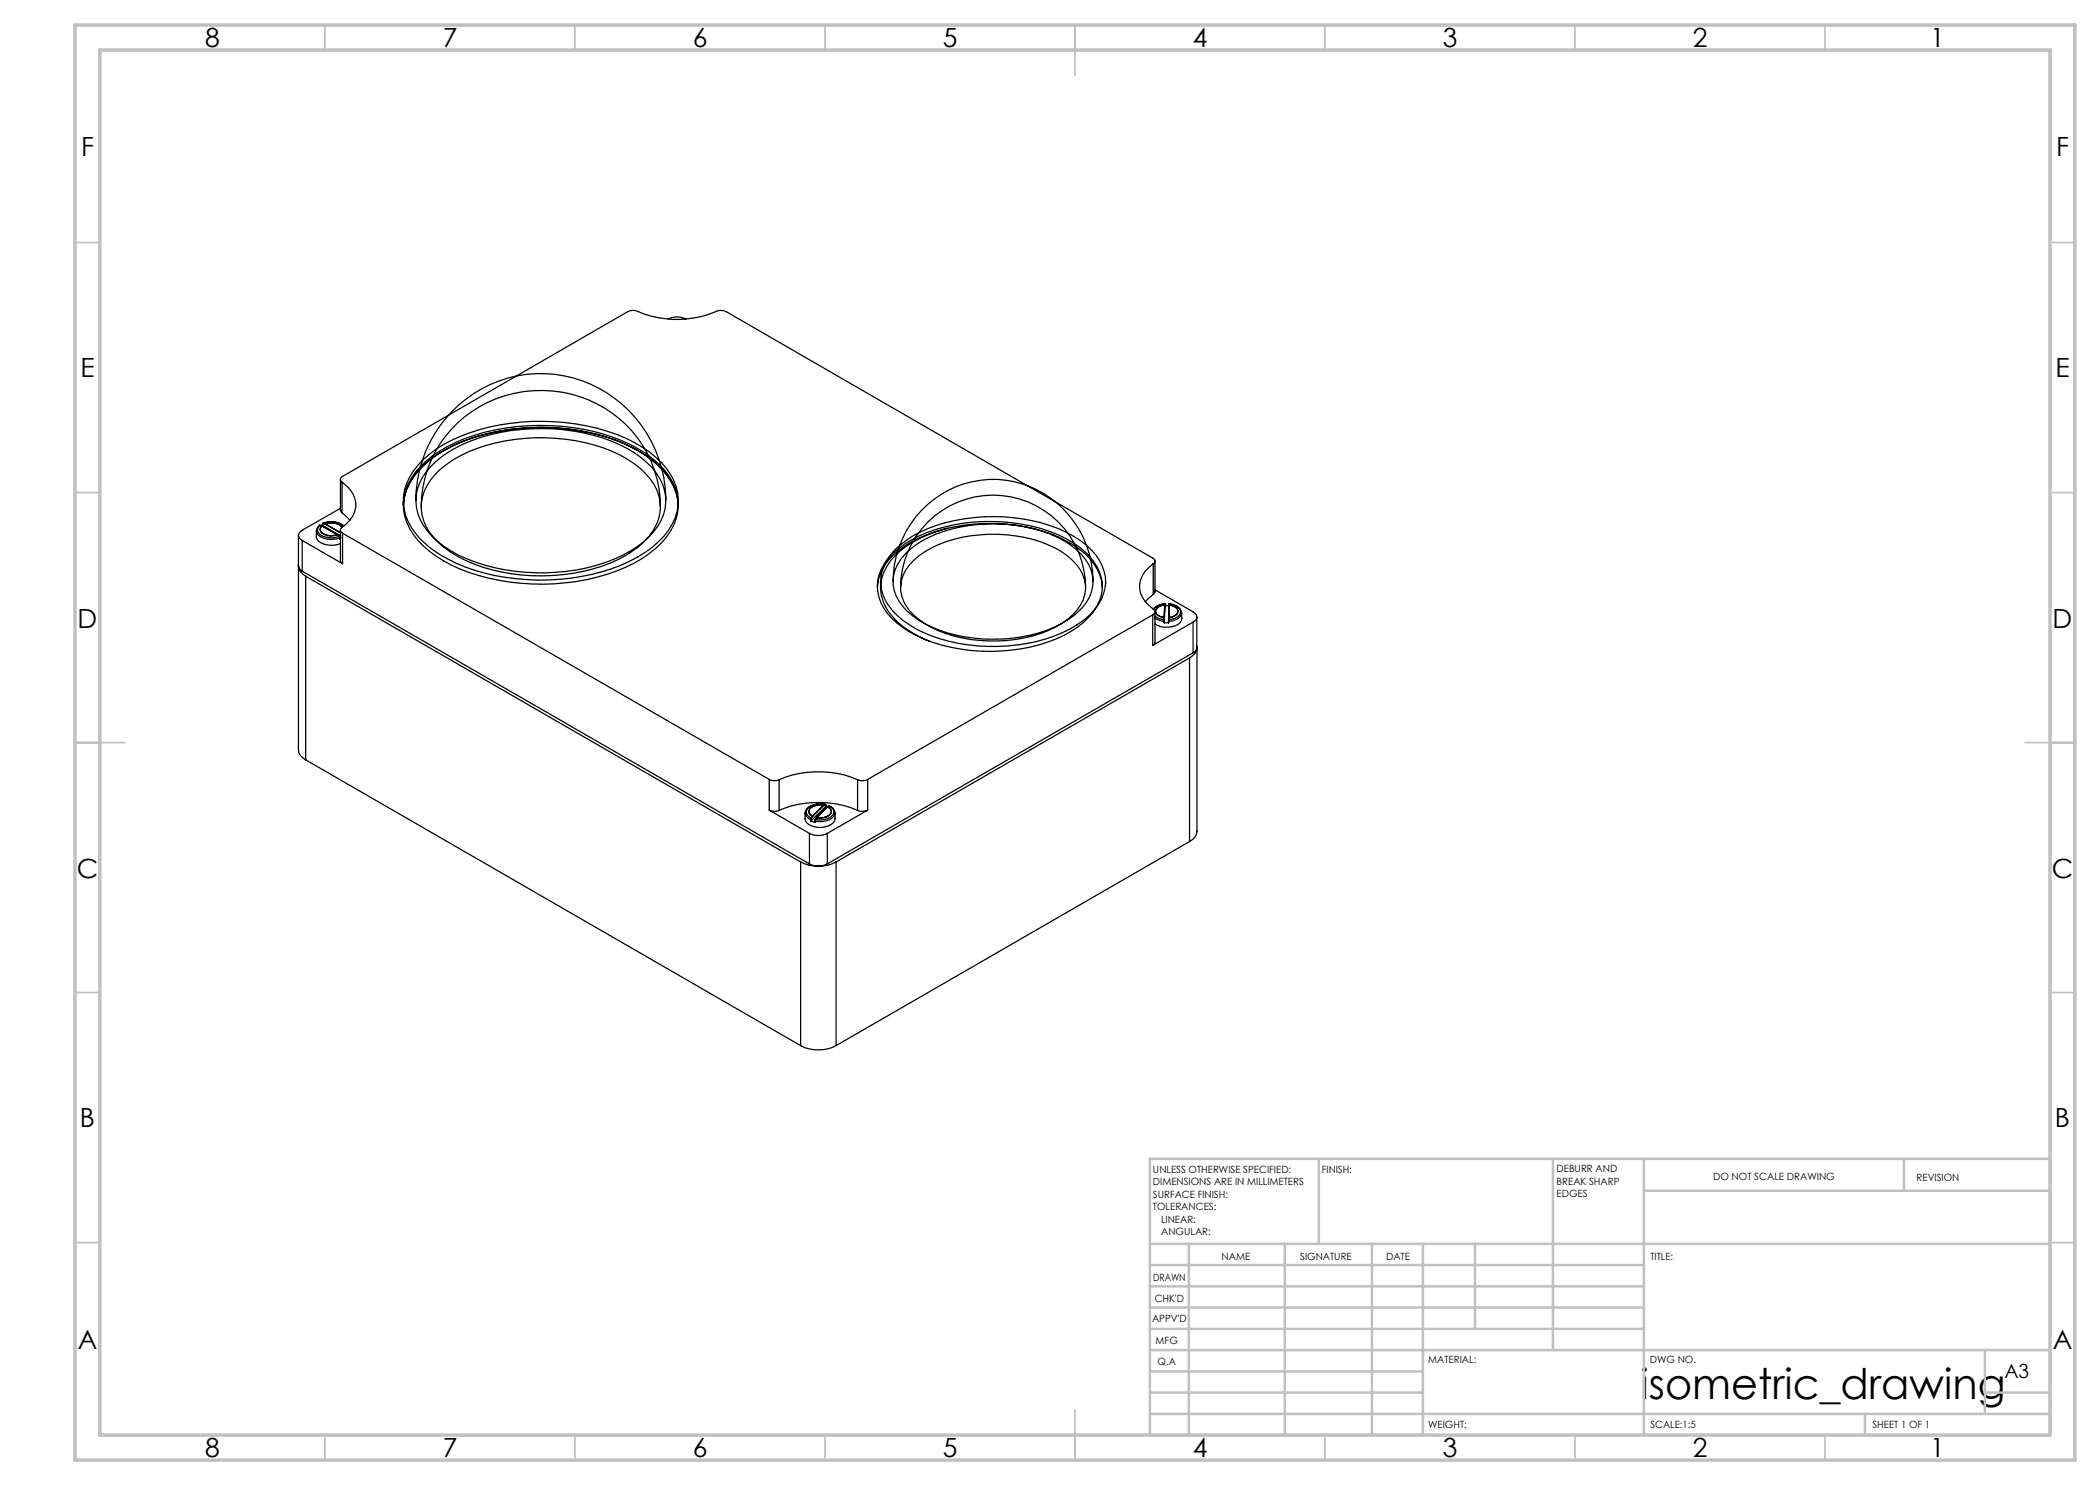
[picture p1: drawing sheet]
<svg xmlns="http://www.w3.org/2000/svg" width="420mm" height="297mm" viewBox="0 0 420 297" stroke-linecap="round" stroke-linejoin="round" font-family="sans-serif">
<g fill="none" stroke="#000" stroke-width=".25">
<path d="M133.6 63.8a3.9 3.9 0 0 1 3.6 0M68.1 95.9v6.2l.3 .4M68.4 96.4a.65 .65 0 0 1-.3-.6 .65 .65 0 0 1 .4-.5l57.1-33a2.32 2.32 0 0 1 2 0 21.1 21.1 0 0 0 16.4-.2l1.2 .2 85.3 49.3a.6 .6 0 0 1 .5 .5 .6 .6 0 0 1-.4 .6M68.4 96.4a5 5 0 0 1 1.6 7.6l-1.6 1.5M68.4 96.4v6.1M84.1 93.3a27.5 27.5 0 0 1 12.8-6.8 44.2 44.2 0 0 1 29.1 2.4 17.6 17.6 0 0 1 9 8.6 9.9 9.9 0 0 1-1.8 10 24.2 24.2 0 0 1-11.8 7.4 44.6 44.6 0 0 1-31.1-1.8 19.3 19.3 0 0 1-8.4-7.4 10.2 10.2 0 0 1 2.2-12.4zM84.1 93.7a29.9 29.9 0 0 1 16.9-7.7 43.1 43.1 0 0 1 25 3.3 17.6 17.6 0 0 1 9 8.6l.4 1.2 .3 2.1a11.8 11.8 0 0 0-4.6-8.6 33 33 0 0 0-18-6.8 42 42 0 0 0-24.4 4.3 15.4 15.4 0 0 0-7.8 9l-.2 2.1a10.6 10.6 0 0 1 3.4-7.5zM84.6 91.9a29.7 29.7 0 0 1 15.4-6.9 43.6 43.6 0 0 1 26.8 3.5 16.4 16.4 0 0 1 8.4 8.8 10.2 10.2 0 0 1-2.4 9.9 26.8 26.8 0 0 1-14.4 7.7 45.1 45.1 0 0 1-27.2-2.3 18.7 18.7 0 0 1-9.6-8.4 9.9 9.9 0 0 1 2-11.1zM86.1 93.3a25.7 25.7 0 0 1 14.1-6.8 39.6 39.6 0 0 1 25.3 3.2 15.8 15.8 0 0 1 7.1 7.3 9.4 9.4 0 0 1-2.9 10.5 28.9 28.9 0 0 1-16.6 6.8 38 38 0 0 1-23-4.2 13.1 13.1 0 0 1-6.8-8.6 9.4 9.4 0 0 1 2.8-8.2zM88 93.9a29.2 29.2 0 0 1 16.8-6.2 35.6 35.6 0 0 1 20.6 4.1 12.4 12.4 0 0 1 6.6 8.5 9.2 9.2 0 0 1-3.2 8 24.6 24.6 0 0 1-12.3 6 37.6 37.6 0 0 1-24.9-3 13.2 13.2 0 0 1-7.2-8.3 9.5 9.5 0 0 1 3.6-9.1zM59.7 112.9a2.22 2.22 0 0 0 1.4 2.3M59.7 113.2a1.32 1.32 0 0 0 .7 1"/>
<path d="M59.7 107.1v42.9a2.33 2.33 0 0 0 1.4 2M60.4 108.1v6.1M60.4 108.1l8.1 4.6M60.4 114.2l101.5 58.6M61.1 115.2l99 57.2M61.1 115.2v36.8M63.9 105.1h.1M63.9 105a1.37 1.37 0 0 0-.6 1.3M64 105.1a1.23 1.23 0 0 0-.4 1.2 1.23 1.23 0 0 0 1 .9 4.5 4.5 0 0 0 3.3 .1M64 105.1l.4 .1M64.4 105.2h.1M64.4 105.2a.98 .98 0 0 0-.3 1 .98 .98 0 0 0 .8 .7 3.5 3.5 0 0 0 2.6 .1"/>
<path d="M64.4 105.2l3.1 1.8M64.5 104.8v.3M64.5 105.1h-.2M64.5 105.1h.1M64.5 104.8h.1M64.5 105.1l3.6 2M64.5 104.7a4.3 4.3 0 0 1 4.3 .5M64.7 104.7l-.2 .1M64.7 104.7l.4 .1M64.7 104.7h.1M64.7 104.7a4 4 0 0 1 4 .5M64.7 104.7l.3 .1"/>
<path d="M65 104.8l3.1 1.8M65.1 104.8a2.98 2.98 0 0 1 3.3 .7M65.1 104.8h-.1M65.1 104.8h.1M65.1 104.8l3 1.7M67.5 107h.1M67.5 107l.4 .3M67.9 107.3l.1 .3M67.9 107.3h.1M68 107.6v.2M68 107.6a4.2 4.2 0 0 1-4.5-.7l-.2-.8a2.02 2.02 0 0 0 1 2.5 4.7 4.7 0 0 0 3.8 .1M68 107.6h.1"/>
<path d="M68.1 106v6.2l.1 .3 .3 .2M68.1 101.7l-7.7 4.3a1.08 1.08 0 0 0-.7 1.1 1.08 1.08 0 0 0 .7 1M68.1 107.8h-.1M68.4 105.5a.65 .65 0 0 0-.3 .6 .65 .65 0 0 0 .4 .5M68.4 102.5l1.6 1.5M68.5 106.6l85.3 49.3M68.5 106.6v6.1M80.7 100.2v.8M83.2 100.2a24.9 24.9 0 0 1 13.5-22.6 24.9 24.9 0 0 1 26.2 2.1 25.4 25.4 0 0 1 10.2 20.5M84.2 101.3a23.5 23.5 0 0 1 24.5-23.2 23.4 23.4 0 0 1 23.4 23.2M135.7 100.2v.8M175.5 117.5a10.8 10.8 0 0 1 5.5-8.4 32 32 0 0 1 19.7-4.3 27.5 27.5 0 0 1 16.3 5.9 9.8 9.8 0 0 1 3.5 6.8"/>
<path d="M176.1 116.3v1.2M178.6 116.3a20 20 0 0 1 28.8-18.3 20.5 20.5 0 0 1 11.2 18.3M178.7 110.6a24.2 24.2 0 0 1 12.2-5.7 35.9 35.9 0 0 1 22.2 2.8 13.8 13.8 0 0 1 6.9 6.9 8.3 8.3 0 0 1-2.3 8.9 22.6 22.6 0 0 1-11.7 5.9 36.2 36.2 0 0 1-22.5-2.2 15.1 15.1 0 0 1-7.3-6.7 8.2 8.2 0 0 1 1.5-8.9zM179 110a25.8 25.8 0 0 1 15.7-6.5 34.8 34.8 0 0 1 18.6 3 13.4 13.4 0 0 1 7.5 7.8 8.8 8.8 0 0 1-3 8.9 27.4 27.4 0 0 1-16.2 6 32.9 32.9 0 0 1-19.7-4.2 11 11 0 0 1-5.8-8.4 9.2 9.2 0 0 1 2.9-6.6zM180.1 117.5a18.5 18.5 0 0 1 18.5-18.5 18.5 18.5 0 0 1 18.5 18.5M181 110.8a21.9 21.9 0 0 1 13.1-5.7 31 31 0 0 1 18.9 3.2 10.1 10.1 0 0 1 5.6 7.8 8 8 0 0 1-2.9 6.2 24.1 24.1 0 0 1-15.3 5.5 29.1 29.1 0 0 1-16.8-3.8 9.4 9.4 0 0 1-5-8 8 8 0 0 1 2.4-5.2zM182.7 112.1a22.9 22.9 0 0 1 14.9-5.2 25.5 25.5 0 0 1 15.8 4.2 8.2 8.2 0 0 1 3.7 6.9 8.5 8.5 0 0 1-3.6 5.9 25.5 25.5 0 0 1-17.5 4.2 22.6 22.6 0 0 1-13.2-5 7 7 0 0 1-1.6-9.1zM189.5 105.7a23.1 23.1 0 0 0-10.5 5.5 8.4 8.4 0 0 0-.5 12.1 18.8 18.8 0 0 0 7.3 4.9M221.1 116.3v.8M230.6 112.7a5.4 5.4 0 0 0-2.5 5.9 6.5 6.5 0 0 0 2.5 3.2M230.6 118.9l-1.5 1.4M230.6 112.7v6.2"/>
<path d="M231 112.2v6.2l-.4 .5M231 118l7.6 4.4a1.08 1.08 0 0 1 .8 1 1.08 1.08 0 0 1-.8 1M230.5 123l-57 32.9M230.5 123v6.1M230.6 121.8a.62 .62 0 0 1 .4 .6 .62 .62 0 0 1-.5 .6M231 122.3v6.2l-.5 .6M231 123.2l1.1 .6 .7 .1M231 123.6l1.1 .5 .7 .2M232.8 123.9v.4M232.8 123.9v.1M232.8 124.3v.2M232.8 123.5v.4"/>
<path d="M232.8 123.5h.1M232.8 124v.2M232.8 124.2v.1M232.8 124.5l.9 .1M232.8 124.5h.1M232.8 123.5v.5M232.8 124.2l.1 .3M233 120.8h.1M232.9 120.8v.2M232.9 121a1.71 1.71 0 0 0-1.8 1.4 1.99 1.99 0 0 0 1.7 1.1M232.9 121a1.71 1.71 0 0 0-1.8 1.4 1.88 1.88 0 0 0 1.7 1.1M232.9 121h.1"/>
<path d="M232.9 120.8h.1M232.9 120.8a3 3 0 0 0-2.2 1M232.9 121l-.1 2.5M233 120.8v.1M233 121.1h.9M233 120.8l-.1 .2M233 120.9l-.1 3.6M233 120.8a3.4 3.4 0 0 0-2.4 1M233.7 124.6h.1M233.7 124v.3M233.7 124h.1M233.7 124.3v.2"/>
<path d="M233.7 124.3h.1M233.8 124v.3M233.8 124.3a2.33 2.33 0 0 0 2.5-1.7l.1 1.1a1.96 1.96 0 0 1-2 1.6 4.5 4.5 0 0 1-3.4-.5M233.8 124.3l-.1 .3M233.8 123.5l-.1 .5M233.8 123.5h.1M233.8 123.5v.5M233.8 120.8a2.33 2.33 0 0 1 2.5 1.8M233.9 120.8v.1M233.9 120.8h.1M233.9 120.8l-.2 3.7M233.9 121l-.1 2.5"/>
<path d="M233.9 120.8a2.55 2.55 0 0 1 2.2 1.4 1.61 1.61 0 0 1-1.7 1.6l-.6 .2M233.9 120.8v.2M233.9 121a1.88 1.88 0 0 1 1.7 1.1 1.3 1.3 0 0 1-1.2 1.3l-.6 .1M233.9 121h.1M237.9 131.6l-70.7 40.8M237.9 131.6v36.7M238.6 124.4l-8.1 4.7M238.6 124.4v6.2M238.6 130.6l-73.1 42.2M239.4 129.3a2.22 2.22 0 0 1-1.5 2.3M239.4 123.4v6.1a1.14 1.14 0 0 1-.8 1.1M239.4 129.5v36.8a2.45 2.45 0 0 1-1.5 2"/>
<path d="M61.1 152l99 57.1M153.8 155.9a2.4 2.4 0 0 0 2 .1M153.8 155.9v6.1M155.8 156a20 20 0 0 1 15.7 0M155.8 156v6.1M171.5 156v6.1M173.5 155.9a2.49 2.49 0 0 1-2 .1M173.5 155.9v6.1M153.8 162a2.24 2.24 0 0 0 2 .1M153.8 162l8.1 4.7M155.8 162.1a20.5 20.5 0 0 1 15.7 0M160.1 172.4a7.8 7.8 0 0 0 7.1 0"/>
<path d="M160.1 172.4v36.7M161.9 166.7a4 4 0 0 0 3.6 0M161.9 172.8a4 4 0 0 0 3.6 0M161.9 166.7v6.1M162.1 163.9v.3M162.1 164.2l.8 .3M162.1 164.2h.1M162.1 163.9h.1M162.2 163.9v.3M162.2 163.7v.2M162.2 163.6l-.1 .3M162.2 163.6v.1"/>
<path d="M162.5 163.3l-.3 .3M162.5 163.3h.1M162.5 163.3l-.3 .4M162.9 164.2v.3M162.9 164.2h.1M162.9 164.5h.1M163 163.9h.1M163 163.9l-.1 .3M163.1 163.9l-.2 .3M163.3 163.5h.1M163.3 163.5l-.2 .4M163.3 163.5l-.3 .4"/>
<path d="M164.7 161a2.46 2.46 0 0 0-2.9 1.2v.4l.7 .7M164.7 161v.1M164.7 161h.1M164.7 161l-2.2 2.2M164.7 161.1l-2.2 2.2M165 160.9l.1 .1M165 160.9h.1M165 160.9a3.7 3.7 0 0 0-3.5 .9 1.17 1.17 0 0 0 .7 1.8M165 160.9l-.3 .1M165 160.9l-.3 .2M165.1 160.9a3.4 3.4 0 0 0-4 1.3l-.1 .4M165.1 161v.3"/>
<path d="M165.1 161h.1M165.1 161.3h.1M165.1 161.3l-2.9 2.9M165.5 166.7v6.1M165.5 161.3h.1M165.5 161.3a1.05 1.05 0 0 1 .8 1.1 1.05 1.05 0 0 1-1 1l-.7 .1h-1.3M165.5 161.3l-2.2 2.2M165.8 161.1a1.44 1.44 0 0 1 1.2 1.4 1.44 1.44 0 0 1-1.2 1.5 4.7 4.7 0 0 1-2.9 .2M165.8 161.2h.1M165.8 161.2a1.26 1.26 0 0 1 1 1.3 1.26 1.26 0 0 1-1.1 1.2 4.6 4.6 0 0 1-2.6 .2M165.8 161.2l-.3 .2-.4-.1M165.8 161.2l-.3 .1"/>
<path d="M167 162.6a2.12 2.12 0 0 1-2 2.8 4.1 4.1 0 0 1-3.7-.9l-.3-.5v-1.4a1.59 1.59 0 0 0 1.1 1.3M167.2 172.4v36.7M173.5 162a2.32 2.32 0 0 1-2 .1M173.5 162l-8 4.7M237.9 168.3l-70.7 40.8M160.1 209.1a7.8 7.8 0 0 0 7.1 0"/>
</g>
<g fill="none" stroke="#c0c0c0" stroke-width=".35">
<path d="M65 5v5M115 5v5M165 5v5M215 5v10M265 5v5M315 5v5M365 5v5M15 48.5h5M410 48.5h5M15 98.5h5M410 98.5h5M15 148.5h10"/>
<path d="M405 148.5h10M15 198.5h5M410 198.5h5M15 248.5h5M410 248.5h5M65 287v5M115 287v5M165 287v5M215 282v10M265 287v5M315 287v5M365 287v5"/>
</g>
<g fill="none" stroke="#c0c0c0" stroke-width=".5">
<path d="M263.8 231.8v17M310.6 231.8v38.2M328.8 231.8v55.2M328.8 238.2h81.2M380.8 231.8v6.4M410 231.8h-180v55.2M230 248.8h180M230 257.3h98.8M230 253h98.8M237.8 248.8v38.2M257 248.8v38.2M274.4 248.8v38.2"/>
<path d="M284.6 248.8v38.2M295 248.8v17M230 265.8h98.8M230 261.5h98.8M230 278.5h54.6M230 274.3h54.6M230 270h180M397 278.5h13M397 270v12.8M230 282.8h180M373 282.8v4.2"/>
</g>
<path d="M15 5h400v287h-400zM20 10h390v277h-390z" fill="none" stroke="#c0c0c0" stroke-width=".7"/>
<text font-size="8.5" x="328.1" y="279.7">isometric_drawing</text>
<g font-size="5.3">
<text x="41" y="9.5">8</text>
<text x="88.5" y="9.5">7</text>
<text x="138.5" y="9.5">6</text>
<text x="188.5" y="9.5">5</text>
<text x="238.5" y="9.5">4</text>
<text x="288.5" y="9.5">3</text>
<text x="338.5" y="9.5">2</text>
<text x="386" y="9.5">1</text>
<text x="16.2" y="31.2">F</text>
<text x="411.2" y="31.2">F</text>
<text x="16.1" y="75.5">E</text>
<text x="411.1" y="75.5">E</text>
<text x="15.5" y="125.5">D</text>
<text x="410.5" y="125.5">D</text>
<text x="15.4" y="175.5">C</text>
<text x="410.4" y="175.5">C</text>
<text x="16" y="225.5">B</text>
<text x="411" y="225.5">B</text>
<text x="15.5" y="269.7">A</text>
<text x="410.5" y="269.7">A</text>
<text x="41" y="291.5">8</text>
<text x="88.5" y="291.5">7</text>
<text x="138.5" y="291.5">6</text>
<text x="188.5" y="291.5">5</text>
<text x="238.5" y="291.5">4</text>
<text x="288.5" y="291.5">3</text>
<text x="338.5" y="291.5">2</text>
<text x="386" y="291.5">1</text>
</g>
<text font-size="3.9" x="400.9" y="275.5">A3</text>
<g font-size="2">
<text x="230.6" y="234.6">UNLESS OTHERWISE SPECIFIED:</text>
<text x="230.6" y="237.1">DIMENSIONS ARE IN MILLIMETERS</text>
<text x="230.6" y="239.6">SURFACE FINISH:</text>
<text x="264.4" y="234.6">FINISH:</text>
<text x="311.3" y="234.5">DEBURR AND</text>
<text x="311.3" y="237">BREAK SHARP</text>
<text x="311.3" y="239.5">EDGES</text>
<text x="342.6" y="236">DO NOT SCALE DRAWING</text>
<text x="383.3" y="236.2">REVISION</text>
<text x="230.6" y="242.1">TOLERANCES:</text>
<text x="232.2" y="244.6">LINEAR:</text>
<text x="232.2" y="247.1">ANGULAR:</text>
<text x="244.3" y="252">NAME</text>
<text x="260" y="251.9">SIGNATURE</text>
<text x="277.2" y="251.9">DATE</text>
<text x="330.1" y="251.9">TITLE:</text>
<text x="230.6" y="256.1">DRAWN</text>
<text x="230.9" y="260.3">CHK'D</text>
<text x="230.4" y="264.4">APPV'D</text>
<text x="231.1" y="268.8">MFG</text>
<text x="231.5" y="273">Q.A</text>
<text x="285.6" y="272.5">MATERIAL:</text>
<text x="330" y="272.5">DWG NO.</text>
<text x="285.6" y="285.5">WEIGHT:</text>
<text x="330.1" y="285.6">SCALE:1:5</text>
<text x="374.5" y="285.6">SHEET 1 OF 1</text>
</g>
</svg>
